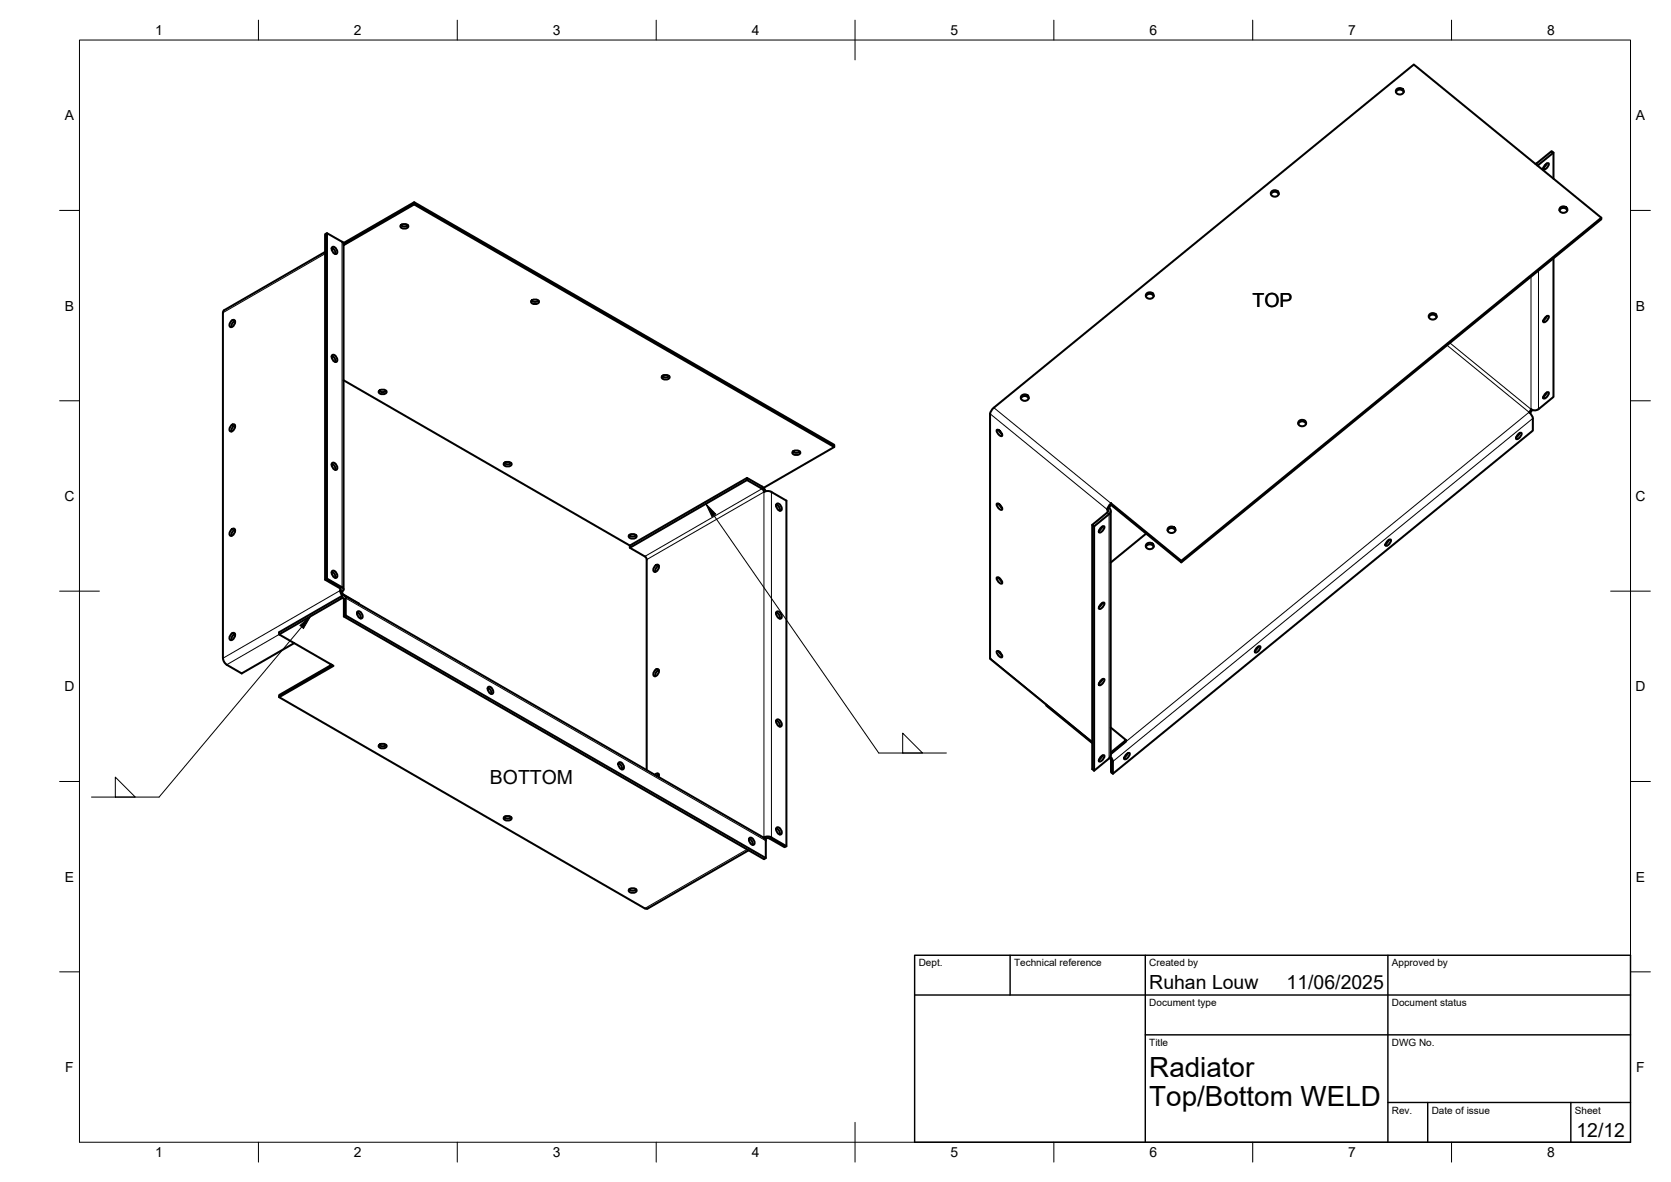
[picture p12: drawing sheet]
<svg xmlns="http://www.w3.org/2000/svg" width="420mm" height="297mm" viewBox="0 0 420 297" stroke-linecap="round" stroke-linejoin="round" font-family="sans-serif">
<!-- layer: Visible -->
<g fill="none" stroke="#000" stroke-width=".51">
<path d="M351 23.1a1.08 1.08 0 0 1 1-.6 1.08 1.08 0 0 1 .9 .6M351.3 22.4a.89 .89 0 0 1 1.4-.1 .89 .89 0 0 1-.4 1.4 .87 .87 0 0 1-1.1-.2 .87 .87 0 0 1 .1-1.1zM390.6 38.4v6.5M82.2 58.6l-.5 .3v86.8M100.7 56.7l1-.4a.73 .73 0 0 1 .9 .8l-.9 .4a.73 .73 0 0 1-1-.8zM100.8 56.6l.9 .3 .9-.3M104.1 50.8l105.7 61v.5l-105.7-60.9M319.6 48.8a1.08 1.08 0 0 1 .9-.6 1.08 1.08 0 0 1 1 .6M319.8 48a.89 .89 0 0 1 1.4 0 .89 .89 0 0 1-.3 1.4 .87 .87 0 0 1-1.1-.2 .87 .87 0 0 1 0-1.2zM386.1 41.2l4-3.2 .5 .4-4 3.2M388.5 41.5l.5-.5h.4a1.42 1.42 0 0 1-1.3 1.6v-.5zM388.9 41.1l-.8 1"/>
<path d="M392.1 52.9a1.08 1.08 0 0 1 1-.7 1.08 1.08 0 0 1 1 .7M392.4 52.1a.89 .89 0 0 1 1.4 0 .89 .89 0 0 1-.3 1.3 .87 .87 0 0 1-1.1-.2 .87 .87 0 0 1 0-1.1zM402.6 54.7l-47.1-38.5-105.6 86.3M56.4 78l-.3 .6-.1 86.8M81.7 63.3l-25.4 14.7M83.4 62.3l.7 .6 .2 .9M83.5 62.3h-.1M83.6 62.1a1.16 1.16 0 0 1 1 1.7 1.16 1.16 0 0 1-1-1.7zM86 60.8l-3.8-2.2v86.8M86 60.7l.4 .6M86.2 60.9l.3 .1M86.4 61.3v86.8"/>
<path d="M86.4 61.5l.1 .1M86.5 61l17.6-10.2v.6l-17.6 10.2zM133.6 75.6l.9-.3a.73 .73 0 0 1 1 .8l-1 .3a.73 .73 0 0 1-.9-.8zM133.6 75.6l.9 .3 .9-.3M288.1 74.5a1.08 1.08 0 0 1 1-.7 1.08 1.08 0 0 1 1 .7M288.4 73.7a.89 .89 0 0 1 1.4 0 .89 .89 0 0 1-.3 1.3 .87 .87 0 0 1-1.1-.2 .87 .87 0 0 1 0-1.1zM359.3 79.7a1.08 1.08 0 0 1 .9-.6 1.08 1.08 0 0 1 1 .6M359.5 78.9a.89 .89 0 0 1 1.4 0 .89 .89 0 0 1-.3 1.4 .87 .87 0 0 1-1.1-.2 .87 .87 0 0 1 0-1.2zM388.5 79.9l.5-.5h.4a1.42 1.42 0 0 1-1.3 1.5v-.4zM388.9 79.5l-.8 1M390.6 64.9v34.8l-3.8 3.1a1.53 1.53 0 0 1-1.8 0l-.5 .8 .7 .9 .2 .6M58.1 80.7l.8-.3a1.16 1.16 0 0 1-1 1.8 1 1 0 0 1 .2-1.5z"/>
<path d="M59.1 80.7l-.7 .6-.2 .9M83.4 89.4l.7 .6 .2 1M83.6 89.2a1.16 1.16 0 0 1 1 1.7 1.16 1.16 0 0 1-1-1.7zM86.4 95.6l72 41.5M95.3 98.3l.9-.4a.73 .73 0 0 1 .9 .8l-.9 .4a.73 .73 0 0 1-.9-.8zM95.3 98.2l.9 .3 .9-.3M166.4 94.6l1-.4a.73 .73 0 0 1 .9 .8l-.9 .4a.73 .73 0 0 1-1-.8zM166.5 94.5l.9 .3 .9-.3M257 99.3a.89 .89 0 0 1 1.4 0 .89 .89 0 0 1-.3 1.4 .87 .87 0 0 1-1.2-.2 .87 .87 0 0 1 .1-1.2zM388.5 99l.5-.4h.4a1.42 1.42 0 0 1-1.3 1.5v-.4zM388.9 98.6l-.8 1.1M58.1 106.9l.8-.2a1.16 1.16 0 0 1-1 1.7 1 1 0 0 1 .2-1.5z"/>
<path d="M59.1 106.9l-.7 .6-.2 .9M83.4 116.5l.7 .7 .2 .9M83.6 116.3a1.16 1.16 0 0 1 1 1.7 1.16 1.16 0 0 1-1-1.7zM126.7 116.4l.9-.3a.73 .73 0 0 1 1 .8l-1 .3a.73 .73 0 0 1-.9-.8zM126.8 116.4l.8 .3 .9-.3M199.3 113.5l.9-.3a.73 .73 0 0 1 1 .8l-1 .3a.73 .73 0 0 1-.9-.8zM199.3 113.5l.9 .3 .9-.3M209.8 112.3l-17.8 10.3M248.9 104v61.4M249.9 102.4l-.8 1-.1 .6M250.6 108a1.42 1.42 0 0 1 1.4 1.6 1.42 1.42 0 0 1-1.4-1.6zM251.1 108.1l.9 1"/>
<path d="M256.7 100.1a1.08 1.08 0 0 1 1-.6 1.08 1.08 0 0 1 .9 .6M326.4 106.5a1.08 1.08 0 0 1 1-.6 1.08 1.08 0 0 1 1 .6M326.7 105.7a.89 .89 0 0 1 1.4 0 .89 .89 0 0 1-.3 1.4 .87 .87 0 0 1-1.1-.2 .87 .87 0 0 1 0-1.2zM381.6 109.2l.6-.4h.4a1.42 1.42 0 0 1-1.4 1.5v-.4zM382.1 108.8l-.9 1.1M385.3 103l-.6 .8M385.4 105.1v3.1l-105.6 86.2M58.1 133.2l.8-.3a1.16 1.16 0 0 1-1 1.7 1 1 0 0 1 .2-1.4zM59.1 133.1l-.7 .6-.2 1M158.1 134.6l1-.4a.73 .73 0 0 1 .9 .8l-.9 .4a.73 .73 0 0 1-1-.8zM158.2 134.5l.9 .3 .9-.3M158.4 137.1v.6l3.7 2.1"/>
<path d="M162.2 139.8l.4 .8v52.9M187.8 120.6v-.5l3.8 2.2 .5 .5 .4 .7M187.8 120.1l-29.4 17M192.1 123.6l1.1-.2 .8 .2M192.1 123.6l-.5-.8-3.8-2.2-29.4 17.1M194 123.6l3.7 2.2v86.8M195.2 126.8l.7 .6 .2 .9M195.4 126.6a1.16 1.16 0 0 1 1 1.7 1.16 1.16 0 0 1-1-1.7zM250.6 126.6a1.42 1.42 0 0 1 1.4 1.5 1.42 1.42 0 0 1-1.4-1.5zM251.1 126.6l.9 1M274.6 131.9v61.4l.5 .4 3.8-3.1M276.7 132.7l.6-.4h.4a1.42 1.42 0 0 1-1.4 1.5v-.5z"/>
<path d="M277.2 132.3l-.9 1.1M278.4 128a.47 .47 0 0 1 0 .8l-3.8 3.1 .5 .4M278.9 129.2l-3.8 3.1v61.4M278.9 127.7l-.5 .3M279.3 128.4v61.4l-.4 .8M279.4 126.5l17.6 14.4v.4l-17.6-14.4zM279.4 126.5l-.8 .9-.2 .6M279.4 126.9a.81 .81 0 0 0-.1 1.3l-.2 .7-.2 .3M288.1 137.4a1.08 1.08 0 0 1 1-.6 1.08 1.08 0 0 1 1 .6M288.2 134.1l-8.9 7.3M288.4 136.6a.89 .89 0 0 1 1.4 0 .89 .89 0 0 1-.3 1.4 .87 .87 0 0 1-1.1-.2 .87 .87 0 0 1 0-1.2zM293.6 133.3a1.08 1.08 0 0 1 1-.6 1.08 1.08 0 0 1 .9 .6"/>
<path d="M293.9 132.6a.89 .89 0 0 1 1.4-.1 .89 .89 0 0 1-.4 1.4 .87 .87 0 0 1-1.1-.2 .87 .87 0 0 1 .1-1.1zM348.8 136.1l.5-.5h.4a1.42 1.42 0 0 1-1.3 1.5v-.4zM349.2 135.7l-.8 1M58.1 159.4l.8-.3a1.16 1.16 0 0 1-1 1.7 1 1 0 0 1 .2-1.4zM59.1 159.3l-.7 .6-.2 1M83.4 143.7l.7 .6 .2 .9M83.6 143.4a1.16 1.16 0 0 1 1 1.8 1.16 1.16 0 0 1-1-1.8zM85.5 147.9l-3.8-2.2 .5-.3 3.8 2.2 .4 .5-.4 .6M85.5 148.4l.5 .3M85.5 147.8l.2 .4a1.16 1.16 0 0 0 .4 1.5M86 149.8l-15.8 9.1v.5l13.7 7.9-13.7 7.9v-.5l13.2-7.6M86 148.7l.5 .8 3.7 2.3"/>
<path d="M86 149.8l.7-.1 .3 .6-.1 4.4-.4 .2v-4.3M86.5 150.6l-.3-.4-.2 .1-15.8 9.1M86.7 149.7l105.6 61 .3 .6v4.3l-.5 .3-105.6-61M86.9 154.7l105.7 60.9M89.8 153.9l.7 .6 .2 .9M90 153.6a1.16 1.16 0 0 1 1 1.8 1.16 1.16 0 0 1-1-1.8zM164.7 142.2l.8-.3a1.16 1.16 0 0 1-1 1.8 1 1 0 0 1 .2-1.5zM165.7 142.2l-.8 .6-.1 .9M195.2 153.9l.7 .6 .2 1M195.4 153.7a1.16 1.16 0 0 1 1 1.7 1.16 1.16 0 0 1-1-1.7zM250.6 145.1a1.42 1.42 0 0 1 1.4 1.5 1.42 1.42 0 0 1-1.4-1.5zM251.1 145.2l.9 1"/>
<path d="M276.7 151.9l.6-.4h.4a1.42 1.42 0 0 1-1.4 1.5v-.5zM277.2 151.5l-.9 1M297 140.9l105.6-86.2v.4l-105.6 86.2M56.1 165.4l.4 1.1 .5 .5M70.2 175.2l91.9 53.1M74 161.6l-13.2 7.6-3.8-2.1M122.7 172.8l.7 .7 .1 .9M122.8 172.6a1.16 1.16 0 0 1 1 1.7 1.16 1.16 0 0 1-1-1.7zM164.7 168.4l.8-.2a1.16 1.16 0 0 1-1 1.7 1 1 0 0 1 .2-1.5zM165.7 168.4l-.8 .6-.1 .9M249 165.4l.1 .2 25.5 20.9M250.6 163.6a1.42 1.42 0 0 1 1.4 1.6 1.42 1.42 0 0 1-1.4-1.6z"/>
<path d="M251.1 163.7l.9 1M251.3 163.8l-.1 .1M263.1 177.1v.2l11.5 9.4M276.7 171.1l.6-.5h.4a1.42 1.42 0 0 1-1.4 1.6v-.5zM277.2 170.7l-.9 1M315.9 162.9l.6-.5h.4a1.42 1.42 0 0 1-1.3 1.6v-.5zM316.4 162.5l-.9 1M95.3 187.3l.9-.4a.73 .73 0 0 1 .9 .8l-.9 .4a.73 .73 0 0 1-.9-.8zM95.3 187.2l.9 .3 .9-.3M155.5 191.8l.7 .6 .2 .9M155.7 191.6a1.16 1.16 0 0 1 1 1.7 1.16 1.16 0 0 1-1-1.7zM164.7 194.7a.57 .57 0 0 1 .8-.3 .57 .57 0 0 1 .1 .9"/>
<path d="M165.7 194.6l-.6 .4M195.2 181.1l.7 .6 .2 .9M195.4 180.8a1.16 1.16 0 0 1 1 1.8 1.16 1.16 0 0 1-1-1.8zM276.7 190.3l.6-.5h.4a1.42 1.42 0 0 1-1.4 1.5v-.4zM277.2 189.9l-.9 1M279.1 190.4l.3 .6v3.1l.4 .3v-3M279.2 190.1l.6 1.2M279.3 182.8l3.8 3.2-3.8 3.1M279.4 189.4l-.1 .1M283.1 189.7l.5-.5h.4a1.42 1.42 0 0 1-1.3 1.6v-.5zM283.1 186v.4l-3.7 3M283.6 189.3l-.9 1"/>
<path d="M126.7 205.4l.9-.4a.73 .73 0 0 1 1 .8l-1 .4a.73 .73 0 0 1-.9-.8zM126.8 205.4l.8 .3 .9-.3M188.2 213.7l-25.4 14.7M188.4 210.8l.7 .6 .1 .9M188.5 210.5a1.16 1.16 0 0 1 1 1.8 1.16 1.16 0 0 1-1-1.8zM192.1 210.4l.7-.2 .8 .1 4.1 2.3-.4 .3-3.8-2.2h-.9M192.1 210.5h.1M192.1 210.5l.5 .2M192.6 210.7l-.1 .3M195.2 208.2l.7 .6 .2 .9M195.4 207.9a1.16 1.16 0 0 1 1 1.8 1.16 1.16 0 0 1-1-1.8zM158.1 223.6l1-.4a.73 .73 0 0 1 .9 .8l-.9 .4a.73 .73 0 0 1-1-.8z"/>
<path d="M158.2 223.5l.9 .3 .9-.3M162.1 228.3h.7"/>
</g>
<!-- layer: Visible Narrow -->
<g fill="none" stroke="#000" stroke-width=".25">
<path d="M386.8 41.4v.4M81.7 63.8l-25.7 14.8M83.8 62.6l-.4 .2M86 60.8v86.8l-.5 .3v.5l-29.5 17M86.5 61.6h-.1M385 69.5v33.3l-20.4-16.6M386.8 68v34.8M363.9 86.8l20.6 16.8-105.2 85.9M248.9 104l29.5 24v.8l.5 .4v61.4M249.9 102.5l29.5 24M385.4 105.1l-105.6 86.3-.4-.4M191.6 122.3v.5l-29.5 17"/>
<path d="M194 123.6v86.9l-.5 .2M70.2 159.4l-13.2 7.7M86 149.8v.5l.5 .3 .4-.3 105.7 61M86.5 149.5v.1M162.6 140.6l29.5-17-.1 86.9M248.9 165.4l25.7 21M279.3 189l.1 .4M187.8 213.5l-25.7 14.8"/>
</g>
<!-- layer: BORDER -->
<g fill="none" stroke="#000" stroke-width=".25">
<path d="M20 10.1h390v276.9h-390zM65 5.1v5M115 5.1v5M165 5.1v5M215 5.1v10M265 5.1v5M315 5.1v5M365 5.1v5M15 52.9h5M410 52.9h5M15 100.7h5M410 100.7h5"/>
<path d="M15 148.6h10M405 148.6h10M15 196.4h5M410 196.4h5M15 244.2h5M410 244.2h5M65 287v5M115 287v5M165 287v5M215 282.1v9.9M265 287v5M315 287v5"/>
<path d="M365 287v5"/>
</g>
<!-- layer: TITLEBLOCK -->
<path d="M230 240.1h180v46.9h-180zM230 250h180M254 240.1v9.9M288 240.1v46.9M349 240.1v46.9M288 260.1h122M349 277.1h61M359 277.1v9.9M395 277.1v9.9" fill="none" stroke="#000" stroke-width=".36"/>
<path d="M179.5 129.5l41.5 59.7h17M75.9 157.6l-35.9 42.7h-17M29 195.3l5 5h-5zM227 184.2l5 5h-5z" fill="none" stroke="#000" stroke-width=".25"/>
<path d="M177.5 126.6l2.5 2.6-1 .6zM75.4 157.2l2.7-2.3-1.8 3z" fill="#000" stroke="#000" stroke-width=".25"/>
<g font-size="7">
<text x="289" y="270.6">Radiator</text>
<text x="289" y="278.1">Top/Bottom WELD</text>
</g>
<g font-size="4.9">
<text x="315" y="77.1">TOP</text>
<text x="123.2" y="197">BOTTOM</text>
<text x="289" y="248.5">Ruhan Louw</text>
<text x="323.5" y="248.5">11/06/2025</text>
<text x="396.4" y="285.7">12/12</text>
</g>
<g font-size="3.5">
<text x="39" y="8.8">1</text>
<text x="89" y="8.8">2</text>
<text x="139" y="8.8">3</text>
<text x="189" y="8.8">4</text>
<text x="239" y="8.8">5</text>
<text x="289" y="8.8">6</text>
<text x="339" y="8.8">7</text>
<text x="389" y="8.8">8</text>
<text x="16.3" y="30.2">A</text>
<text x="411.3" y="30.2">A</text>
<text x="16.3" y="78">B</text>
<text x="411.3" y="78">B</text>
<text x="16.2" y="125.9">C</text>
<text x="411.2" y="125.9">C</text>
<text x="16.2" y="173.7">D</text>
<text x="411.2" y="173.7">D</text>
<text x="16.3" y="221.6">E</text>
<text x="411.3" y="221.6">E</text>
<text x="16.4" y="269.4">F</text>
<text x="411.4" y="269.4">F</text>
<text x="39" y="290.8">1</text>
<text x="89" y="290.8">2</text>
<text x="139" y="290.8">3</text>
<text x="189" y="290.8">4</text>
<text x="239" y="290.8">5</text>
<text x="289" y="290.8">6</text>
<text x="339" y="290.8">7</text>
<text x="389" y="290.8">8</text>
</g>
<g font-size="2.5">
<text x="231" y="242.9">Dept.</text>
<text x="255" y="242.9">Technical reference</text>
<text x="289" y="242.9">Created by</text>
<text x="350" y="242.9">Approved by</text>
<text x="289" y="252.8">Document type</text>
<text x="350" y="252.8">Document status</text>
<text x="289" y="262.9">Title</text>
<text x="350" y="262.9">DWG No.</text>
<text x="350" y="279.9">Rev.</text>
<text x="360" y="279.9">Date of issue</text>
<text x="396" y="279.9">Sheet</text>
</g>
</svg>
